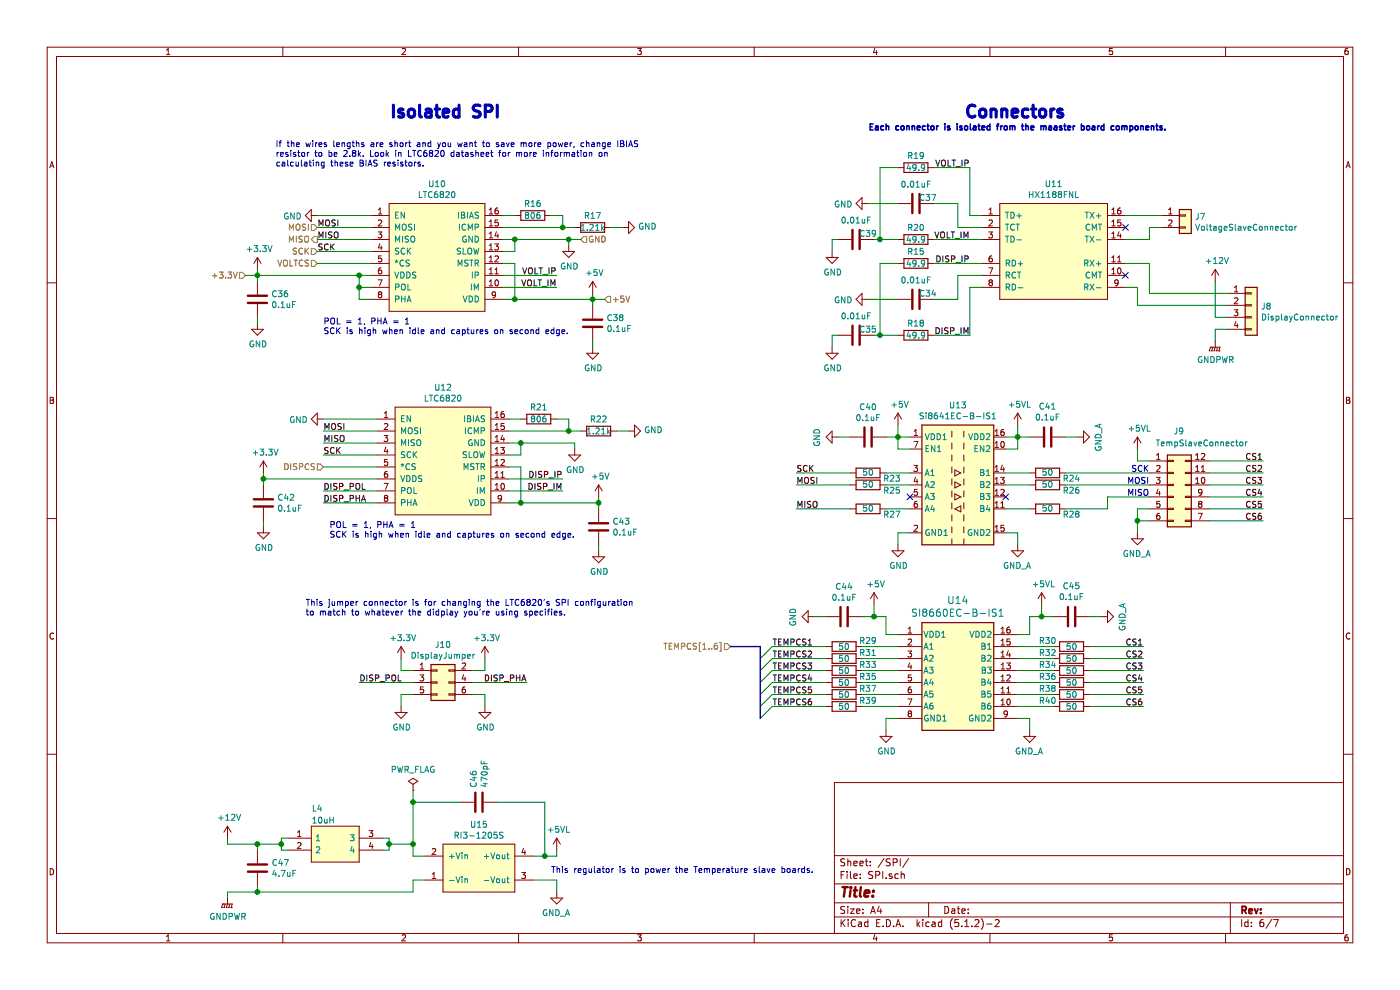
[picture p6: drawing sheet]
EESchema Schematic File Version 4
LIBS:BPSMaster-cache
EELAYER 26 0
EELAYER END
$Descr A4 11693 8268
encoding utf-8
Sheet 6 7
Title ""
Date ""
Rev ""
Comp ""
Comment1 ""
Comment2 ""
Comment3 ""
Comment4 ""
$EndDescr
$Comp
L BPSMaster-rescue:LTC6820-utsvt-bps U10
U 1 1
P 3650 1700
F 0 "U10" H 3650 1865 50  0000 C CNN
F 1 "LTC6820" H 3650 1774 50  0000 C CNN
F 2 "Package_SO:MSOP-16_3x4mm_P0.5mm" H 3650 1700 50  0001 C CNN
F 3 "" H 3650 1700 50  0001 C CNN
	1    3650 1700
	1    0    0    -1  
$EndComp
Text HLabel 2650 1900 0    50   Input ~ 0
MOSI
Text HLabel 2650 2000 0    50   Output ~ 0
MISO
Text HLabel 2650 2100 0    50   Input ~ 0
SCK
Text HLabel 2650 2200 0    50   Input ~ 0
VOLTCS
$Comp
L power:GND #PWR073
U 1 1
P 4750 2050
F 0 "#PWR073" H 4750 1800 50  0001 C CNN
F 1 "GND" H 4755 1877 50  0000 C CNN
F 2 "" H 4750 2050 50  0001 C CNN
F 3 "" H 4750 2050 50  0001 C CNN
	1    4750 2050
	1    0    0    -1  
$EndComp
Wire Wire Line
	4750 2050 4750 2000
Wire Wire Line
	4750 2000 4300 2000
Text HLabel 4850 2000 2    50   Input ~ 0
GND
Wire Wire Line
	4850 2000 4750 2000
Connection ~ 4750 2000
$Comp
L power:GND #PWR071
U 1 1
P 2650 1800
F 0 "#PWR071" H 2650 1550 50  0001 C CNN
F 1 "GND" V 2655 1672 50  0000 R CNN
F 2 "" H 2650 1800 50  0001 C CNN
F 3 "" H 2650 1800 50  0001 C CNN
	1    2650 1800
	0    1    1    0   
$EndComp
Wire Wire Line
	4950 2450 4950 2500
Wire Wire Line
	4950 2500 4300 2500
Text HLabel 2050 2300 0    50   Input ~ 0
+3.3V
Connection ~ 4950 2500
$Comp
L power:+3.3V #PWR075
U 1 1
P 2150 2250
F 0 "#PWR075" H 2150 2100 50  0001 C CNN
F 1 "+3.3V" H 2165 2423 50  0000 C CNN
F 2 "" H 2150 2250 50  0001 C CNN
F 3 "" H 2150 2250 50  0001 C CNN
	1    2150 2250
	1    0    0    -1  
$EndComp
Wire Wire Line
	2150 2300 2150 2250
$Comp
L Device:C C36
U 1 1
P 2150 2500
F 0 "C36" H 2265 2546 50  0000 L CNN
F 1 "0.1uF" H 2265 2455 50  0000 L CNN
F 2 "Capacitor_SMD:C_0805_2012Metric" H 2188 2350 50  0001 C CNN
F 3 "~" H 2150 2500 50  0001 C CNN
	1    2150 2500
	1    0    0    -1  
$EndComp
Wire Wire Line
	2150 2350 2150 2300
Connection ~ 2150 2300
$Comp
L power:GND #PWR079
U 1 1
P 2150 2700
F 0 "#PWR079" H 2150 2450 50  0001 C CNN
F 1 "GND" H 2155 2527 50  0000 C CNN
F 2 "" H 2150 2700 50  0001 C CNN
F 3 "" H 2150 2700 50  0001 C CNN
	1    2150 2700
	1    0    0    -1  
$EndComp
Wire Wire Line
	2150 2700 2150 2650
Wire Wire Line
	2650 1800 3100 1800
Wire Wire Line
	2650 1900 3100 1900
Wire Wire Line
	2650 2000 3100 2000
Wire Wire Line
	2650 2100 3100 2100
Wire Wire Line
	2650 2200 3100 2200
Wire Wire Line
	2150 2300 3000 2300
Wire Wire Line
	3100 2400 3000 2400
Wire Wire Line
	3000 2400 3000 2300
Connection ~ 3000 2300
Wire Wire Line
	3000 2300 3100 2300
Wire Wire Line
	3100 2500 3000 2500
Wire Wire Line
	3000 2500 3000 2400
Connection ~ 3000 2400
Text Notes 2700 2800 0    50   ~ 0
POL = 1, PHA = 1\nSCK is high when idle and captures on second edge.
Wire Wire Line
	4200 2200 4300 2200
Wire Wire Line
	4300 2200 4300 2500
Connection ~ 4300 2500
Wire Wire Line
	4300 2500 4200 2500
Wire Wire Line
	4200 2400 4650 2400
Wire Wire Line
	4200 2300 4650 2300
Wire Wire Line
	4200 2100 4300 2100
Wire Wire Line
	4300 2100 4300 2000
Connection ~ 4300 2000
Wire Wire Line
	4300 2000 4200 2000
Text Label 4650 2300 2    50   ~ 0
VOLT_IP
Text Label 4650 2400 2    50   ~ 0
VOLT_IM
$Comp
L Device:C C38
U 1 1
P 4950 2700
F 0 "C38" H 5065 2746 50  0000 L CNN
F 1 "0.1uF" H 5065 2655 50  0000 L CNN
F 2 "Capacitor_SMD:C_0805_2012Metric" H 4988 2550 50  0001 C CNN
F 3 "~" H 4950 2700 50  0001 C CNN
	1    4950 2700
	1    0    0    -1  
$EndComp
$Comp
L power:GND #PWR081
U 1 1
P 4950 2900
F 0 "#PWR081" H 4950 2650 50  0001 C CNN
F 1 "GND" H 4955 2727 50  0000 C CNN
F 2 "" H 4950 2900 50  0001 C CNN
F 3 "" H 4950 2900 50  0001 C CNN
	1    4950 2900
	1    0    0    -1  
$EndComp
Wire Wire Line
	4950 2900 4950 2850
Wire Wire Line
	4950 2550 4950 2500
$Comp
L Device:R R16
U 1 1
P 4450 1800
F 0 "R16" V 4350 1800 50  0000 C CNN
F 1 "806" V 4450 1800 50  0000 C CNN
F 2 "Resistor_SMD:R_0805_2012Metric" V 4380 1800 50  0001 C CNN
F 3 "~" H 4450 1800 50  0001 C CNN
	1    4450 1800
	0    1    1    0   
$EndComp
Wire Wire Line
	4200 1800 4300 1800
Wire Wire Line
	4600 1800 4700 1800
Wire Wire Line
	4700 1800 4700 1900
Wire Wire Line
	4700 1900 4200 1900
$Comp
L Device:R R17
U 1 1
P 4950 1900
F 0 "R17" V 4850 1900 50  0000 C CNN
F 1 "1.21k" V 4950 1900 50  0000 C CNN
F 2 "Resistor_SMD:R_0805_2012Metric" V 4880 1900 50  0001 C CNN
F 3 "~" H 4950 1900 50  0001 C CNN
	1    4950 1900
	0    1    1    0   
$EndComp
Wire Wire Line
	4800 1900 4700 1900
Connection ~ 4700 1900
$Comp
L power:GND #PWR072
U 1 1
P 5200 1900
F 0 "#PWR072" H 5200 1650 50  0001 C CNN
F 1 "GND" V 5205 1772 50  0000 R CNN
F 2 "" H 5200 1900 50  0001 C CNN
F 3 "" H 5200 1900 50  0001 C CNN
	1    5200 1900
	0    -1   -1   0   
$EndComp
Wire Wire Line
	5200 1900 5100 1900
Text Notes 2300 1400 0    50   ~ 0
If the wires lengths are short and you want to save more power, change IBIAS\nresistor to be 2.8k. Look in LTC6820 datasheet for more information on\ncalculating these BIAS resistors.
$Comp
L BPSMaster-rescue:HX1188FNL-utsvt-bps U11
U 1 1
P 8800 1700
F 0 "U11" H 8800 1865 50  0000 C CNN
F 1 "HX1188FNL" H 8800 1774 50  0000 C CNN
F 2 "UTSVT_BPS:HXXXX" H 8800 1700 50  0001 C CNN
F 3 "" H 8800 1700 50  0001 C CNN
	1    8800 1700
	1    0    0    -1  
$EndComp
$Comp
L Connector_Generic:Conn_01x02 J7
U 1 1
P 9900 1800
F 0 "J7" H 9979 1792 50  0000 L CNN
F 1 "VoltageSlaveConnector" H 9979 1701 50  0000 L CNN
F 2 "UTSVT_Connectors:Molex_MicroFit3.0_1x2xP3.00mm_PolarizingPeg_Vertical" H 9900 1800 50  0001 C CNN
F 3 "~" H 9900 1800 50  0001 C CNN
	1    9900 1800
	1    0    0    -1  
$EndComp
Text Label 8100 1400 2    50   ~ 0
VOLT_IP
Text Label 8100 2000 2    50   ~ 0
VOLT_IM
$Comp
L Device:R R15
U 1 1
P 7650 2200
F 0 "R15" V 7550 2200 50  0000 C CNN
F 1 "49.9" V 7650 2200 50  0000 C CNN
F 2 "Resistor_SMD:R_0805_2012Metric" V 7580 2200 50  0001 C CNN
F 3 "~" H 7650 2200 50  0001 C CNN
	1    7650 2200
	0    1    1    0   
$EndComp
$Comp
L Device:R R18
U 1 1
P 7650 2800
F 0 "R18" V 7550 2800 50  0000 C CNN
F 1 "49.9" V 7650 2800 50  0000 C CNN
F 2 "Resistor_SMD:R_0805_2012Metric" V 7580 2800 50  0001 C CNN
F 3 "~" H 7650 2800 50  0001 C CNN
	1    7650 2800
	0    1    1    0   
$EndComp
$Comp
L Device:C C35
U 1 1
P 7150 2800
F 0 "C35" V 7100 2900 50  0000 C CNN
F 1 "0.01uF" V 6989 2800 50  0000 C CNN
F 2 "Capacitor_SMD:C_0805_2012Metric" H 7188 2650 50  0001 C CNN
F 3 "~" H 7150 2800 50  0001 C CNN
	1    7150 2800
	0    1    1    0   
$EndComp
Wire Wire Line
	7350 2200 7500 2200
Wire Wire Line
	7500 2800 7350 2800
$Comp
L power:GND #PWR074
U 1 1
P 6950 2900
F 0 "#PWR074" H 6950 2650 50  0001 C CNN
F 1 "GND" H 6955 2727 50  0000 C CNN
F 2 "" H 6950 2900 50  0001 C CNN
F 3 "" H 6950 2900 50  0001 C CNN
	1    6950 2900
	1    0    0    -1  
$EndComp
Wire Wire Line
	6950 2800 7000 2800
$Comp
L Device:C C34
U 1 1
P 7650 2500
F 0 "C34" V 7600 2600 50  0000 C CNN
F 1 "0.01uF" V 7489 2500 50  0000 C CNN
F 2 "Capacitor_SMD:C_0805_2012Metric" H 7688 2350 50  0001 C CNN
F 3 "~" H 7650 2500 50  0001 C CNN
	1    7650 2500
	0    1    1    0   
$EndComp
Wire Wire Line
	7300 2800 7350 2800
Connection ~ 7350 2800
Wire Wire Line
	8000 2500 7800 2500
Wire Wire Line
	7350 2200 7350 2800
$Comp
L power:GND #PWR070
U 1 1
P 7250 2500
F 0 "#PWR070" H 7250 2250 50  0001 C CNN
F 1 "GND" V 7255 2372 50  0000 R CNN
F 2 "" H 7250 2500 50  0001 C CNN
F 3 "" H 7250 2500 50  0001 C CNN
	1    7250 2500
	0    1    1    0   
$EndComp
$Comp
L BPSMaster-rescue:LTC6820-utsvt-bps U12
U 1 1
P 3700 3400
F 0 "U12" H 3700 3565 50  0000 C CNN
F 1 "LTC6820" H 3700 3474 50  0000 C CNN
F 2 "Package_SO:MSOP-16_3x4mm_P0.5mm" H 3700 3400 50  0001 C CNN
F 3 "" H 3700 3400 50  0001 C CNN
	1    3700 3400
	1    0    0    -1  
$EndComp
$Comp
L power:GND #PWR089
U 1 1
P 4800 3750
F 0 "#PWR089" H 4800 3500 50  0001 C CNN
F 1 "GND" H 4805 3577 50  0000 C CNN
F 2 "" H 4800 3750 50  0001 C CNN
F 3 "" H 4800 3750 50  0001 C CNN
	1    4800 3750
	1    0    0    -1  
$EndComp
Wire Wire Line
	4800 3750 4800 3700
Wire Wire Line
	4800 3700 4350 3700
$Comp
L power:GND #PWR083
U 1 1
P 2700 3500
F 0 "#PWR083" H 2700 3250 50  0001 C CNN
F 1 "GND" V 2705 3372 50  0000 R CNN
F 2 "" H 2700 3500 50  0001 C CNN
F 3 "" H 2700 3500 50  0001 C CNN
	1    2700 3500
	0    1    1    0   
$EndComp
Wire Wire Line
	5000 4150 5000 4200
Wire Wire Line
	5000 4200 4350 4200
Connection ~ 5000 4200
$Comp
L power:+3.3V #PWR091
U 1 1
P 2200 3950
F 0 "#PWR091" H 2200 3800 50  0001 C CNN
F 1 "+3.3V" H 2215 4123 50  0000 C CNN
F 2 "" H 2200 3950 50  0001 C CNN
F 3 "" H 2200 3950 50  0001 C CNN
	1    2200 3950
	1    0    0    -1  
$EndComp
Wire Wire Line
	2200 4000 2200 3950
$Comp
L Device:C C42
U 1 1
P 2200 4200
F 0 "C42" H 2315 4246 50  0000 L CNN
F 1 "0.1uF" H 2315 4155 50  0000 L CNN
F 2 "Capacitor_SMD:C_0805_2012Metric" H 2238 4050 50  0001 C CNN
F 3 "~" H 2200 4200 50  0001 C CNN
	1    2200 4200
	1    0    0    -1  
$EndComp
Wire Wire Line
	2200 4050 2200 4000
Connection ~ 2200 4000
$Comp
L power:GND #PWR093
U 1 1
P 2200 4400
F 0 "#PWR093" H 2200 4150 50  0001 C CNN
F 1 "GND" H 2205 4227 50  0000 C CNN
F 2 "" H 2200 4400 50  0001 C CNN
F 3 "" H 2200 4400 50  0001 C CNN
	1    2200 4400
	1    0    0    -1  
$EndComp
Wire Wire Line
	2200 4400 2200 4350
Wire Wire Line
	2700 3500 3150 3500
Wire Wire Line
	2700 3600 3150 3600
Wire Wire Line
	2700 3700 3150 3700
Wire Wire Line
	2700 3800 3150 3800
Wire Wire Line
	2700 3900 3150 3900
Text Notes 2750 4500 0    50   ~ 0
POL = 1, PHA = 1\nSCK is high when idle and captures on second edge.
Wire Wire Line
	4250 3900 4350 3900
Wire Wire Line
	4350 3900 4350 4200
Connection ~ 4350 4200
Wire Wire Line
	4350 4200 4250 4200
Wire Wire Line
	4250 4100 4700 4100
Wire Wire Line
	4250 4000 4700 4000
Wire Wire Line
	4250 3800 4350 3800
Wire Wire Line
	4350 3800 4350 3700
Connection ~ 4350 3700
Wire Wire Line
	4350 3700 4250 3700
Text Label 4700 4000 2    50   ~ 0
DISP_IP
Text Label 4700 4100 2    50   ~ 0
DISP_IM
$Comp
L Device:C C43
U 1 1
P 5000 4400
F 0 "C43" H 5115 4446 50  0000 L CNN
F 1 "0.1uF" H 5115 4355 50  0000 L CNN
F 2 "Capacitor_SMD:C_0805_2012Metric" H 5038 4250 50  0001 C CNN
F 3 "~" H 5000 4400 50  0001 C CNN
	1    5000 4400
	1    0    0    -1  
$EndComp
$Comp
L power:GND #PWR097
U 1 1
P 5000 4600
F 0 "#PWR097" H 5000 4350 50  0001 C CNN
F 1 "GND" H 5005 4427 50  0000 C CNN
F 2 "" H 5000 4600 50  0001 C CNN
F 3 "" H 5000 4600 50  0001 C CNN
	1    5000 4600
	1    0    0    -1  
$EndComp
Wire Wire Line
	5000 4600 5000 4550
Wire Wire Line
	5000 4250 5000 4200
$Comp
L Device:R R21
U 1 1
P 4500 3500
F 0 "R21" V 4400 3500 50  0000 C CNN
F 1 "806" V 4500 3500 50  0000 C CNN
F 2 "Resistor_SMD:R_0805_2012Metric" V 4430 3500 50  0001 C CNN
F 3 "~" H 4500 3500 50  0001 C CNN
	1    4500 3500
	0    1    1    0   
$EndComp
Wire Wire Line
	4250 3500 4350 3500
Wire Wire Line
	4650 3500 4750 3500
Wire Wire Line
	4750 3500 4750 3600
Wire Wire Line
	4750 3600 4250 3600
$Comp
L Device:R R22
U 1 1
P 5000 3600
F 0 "R22" V 4900 3600 50  0000 C CNN
F 1 "1.21k" V 5000 3600 50  0000 C CNN
F 2 "Resistor_SMD:R_0805_2012Metric" V 4930 3600 50  0001 C CNN
F 3 "~" H 5000 3600 50  0001 C CNN
	1    5000 3600
	0    1    1    0   
$EndComp
Wire Wire Line
	4850 3600 4750 3600
Connection ~ 4750 3600
$Comp
L power:GND #PWR086
U 1 1
P 5250 3600
F 0 "#PWR086" H 5250 3350 50  0001 C CNN
F 1 "GND" V 5255 3472 50  0000 R CNN
F 2 "" H 5250 3600 50  0001 C CNN
F 3 "" H 5250 3600 50  0001 C CNN
	1    5250 3600
	0    -1   -1   0   
$EndComp
Wire Wire Line
	5250 3600 5150 3600
Text Label 2650 1900 0    50   ~ 0
MOSI
Text Label 2650 2000 0    50   ~ 0
MISO
Text Label 2650 2100 0    50   ~ 0
SCK
Text Label 2700 3600 0    50   ~ 0
MOSI
Text Label 2700 3700 0    50   ~ 0
MISO
Text Label 2700 3800 0    50   ~ 0
SCK
Text HLabel 2700 3900 0    50   Input ~ 0
DISPCS
Wire Wire Line
	6950 2900 6950 2800
Wire Wire Line
	7250 2500 7500 2500
$Comp
L Device:R R19
U 1 1
P 7650 1400
F 0 "R19" V 7550 1400 50  0000 C CNN
F 1 "49.9" V 7650 1400 50  0000 C CNN
F 2 "Resistor_SMD:R_0805_2012Metric" V 7580 1400 50  0001 C CNN
F 3 "~" H 7650 1400 50  0001 C CNN
	1    7650 1400
	0    1    1    0   
$EndComp
$Comp
L Device:R R20
U 1 1
P 7650 2000
F 0 "R20" V 7550 2000 50  0000 C CNN
F 1 "49.9" V 7650 2000 50  0000 C CNN
F 2 "Resistor_SMD:R_0805_2012Metric" V 7580 2000 50  0001 C CNN
F 3 "~" H 7650 2000 50  0001 C CNN
	1    7650 2000
	0    1    1    0   
$EndComp
$Comp
L Device:C C39
U 1 1
P 7150 2000
F 0 "C39" V 7100 2100 50  0000 C CNN
F 1 "0.01uF" V 6989 2000 50  0000 C CNN
F 2 "Capacitor_SMD:C_0805_2012Metric" H 7188 1850 50  0001 C CNN
F 3 "~" H 7150 2000 50  0001 C CNN
	1    7150 2000
	0    1    1    0   
$EndComp
Wire Wire Line
	7350 1400 7500 1400
Wire Wire Line
	7500 2000 7350 2000
$Comp
L Device:C C37
U 1 1
P 7650 1700
F 0 "C37" V 7600 1800 50  0000 C CNN
F 1 "0.01uF" V 7489 1700 50  0000 C CNN
F 2 "Capacitor_SMD:C_0805_2012Metric" H 7688 1550 50  0001 C CNN
F 3 "~" H 7650 1700 50  0001 C CNN
	1    7650 1700
	0    1    1    0   
$EndComp
Wire Wire Line
	7300 2000 7350 2000
Wire Wire Line
	8000 1700 7800 1700
Wire Wire Line
	7350 1400 7350 2000
$Comp
L power:GND #PWR078
U 1 1
P 7250 1700
F 0 "#PWR078" H 7250 1450 50  0001 C CNN
F 1 "GND" V 7255 1572 50  0000 R CNN
F 2 "" H 7250 1700 50  0001 C CNN
F 3 "" H 7250 1700 50  0001 C CNN
	1    7250 1700
	0    1    1    0   
$EndComp
Wire Wire Line
	7250 1700 7500 1700
$Comp
L power:GND #PWR082
U 1 1
P 6950 2100
F 0 "#PWR082" H 6950 1850 50  0001 C CNN
F 1 "GND" H 6955 1927 50  0000 C CNN
F 2 "" H 6950 2100 50  0001 C CNN
F 3 "" H 6950 2100 50  0001 C CNN
	1    6950 2100
	1    0    0    -1  
$EndComp
Wire Wire Line
	6950 2100 6950 2000
Wire Wire Line
	6950 2000 7000 2000
Text Label 8100 2200 2    50   ~ 0
DISP_IP
Text Label 8100 2800 2    50   ~ 0
DISP_IM
Connection ~ 7350 2000
$Comp
L Connector_Generic:Conn_01x04 J8
U 1 1
P 10450 2550
F 0 "J8" H 10530 2542 50  0000 L CNN
F 1 "DisplayConnector" H 10530 2451 50  0000 L CNN
F 2 "UTSVT_Connectors:Molex_MicroFit3.0_1x4xP3.00mm_PolarizingPeg_Vertical" H 10450 2550 50  0001 C CNN
F 3 "~" H 10450 2550 50  0001 C CNN
	1    10450 2550
	1    0    0    -1  
$EndComp
$Comp
L power:+12V #PWR076
U 1 1
P 10150 2350
F 0 "#PWR076" H 10150 2200 50  0001 C CNN
F 1 "+12V" H 10165 2523 50  0000 C CNN
F 2 "" H 10150 2350 50  0001 C CNN
F 3 "" H 10150 2350 50  0001 C CNN
	1    10150 2350
	1    0    0    -1  
$EndComp
Wire Wire Line
	10250 2750 10150 2750
Wire Wire Line
	10150 2750 10150 2850
$Comp
L Connector_Generic:Conn_02x03_Odd_Even J10
U 1 1
P 3650 5700
F 0 "J10" H 3700 6017 50  0000 C CNN
F 1 "DisplayJumper" H 3700 5926 50  0000 C CNN
F 2 "Connector_PinHeader_2.54mm:PinHeader_2x03_P2.54mm_Vertical" H 3650 5700 50  0001 C CNN
F 3 "~" H 3650 5700 50  0001 C CNN
	1    3650 5700
	1    0    0    -1  
$EndComp
$Comp
L power:+3.3V #PWR0102
U 1 1
P 3350 5500
F 0 "#PWR0102" H 3350 5350 50  0001 C CNN
F 1 "+3.3V" H 3365 5673 50  0000 C CNN
F 2 "" H 3350 5500 50  0001 C CNN
F 3 "" H 3350 5500 50  0001 C CNN
	1    3350 5500
	1    0    0    -1  
$EndComp
Wire Wire Line
	3350 5500 3350 5600
Wire Wire Line
	3350 5600 3450 5600
$Comp
L power:+3.3V #PWR0103
U 1 1
P 4050 5500
F 0 "#PWR0103" H 4050 5350 50  0001 C CNN
F 1 "+3.3V" H 4065 5673 50  0000 C CNN
F 2 "" H 4050 5500 50  0001 C CNN
F 3 "" H 4050 5500 50  0001 C CNN
	1    4050 5500
	1    0    0    -1  
$EndComp
Wire Wire Line
	4050 5500 4050 5600
Wire Wire Line
	4050 5600 3950 5600
$Comp
L power:GND #PWR0104
U 1 1
P 3350 5900
F 0 "#PWR0104" H 3350 5650 50  0001 C CNN
F 1 "GND" H 3355 5727 50  0000 C CNN
F 2 "" H 3350 5900 50  0001 C CNN
F 3 "" H 3350 5900 50  0001 C CNN
	1    3350 5900
	1    0    0    -1  
$EndComp
Wire Wire Line
	3350 5900 3350 5800
Wire Wire Line
	3350 5800 3450 5800
$Comp
L power:GND #PWR0105
U 1 1
P 4050 5900
F 0 "#PWR0105" H 4050 5650 50  0001 C CNN
F 1 "GND" H 4055 5727 50  0000 C CNN
F 2 "" H 4050 5900 50  0001 C CNN
F 3 "" H 4050 5900 50  0001 C CNN
	1    4050 5900
	1    0    0    -1  
$EndComp
Wire Wire Line
	4050 5900 4050 5800
Wire Wire Line
	4050 5800 3950 5800
Wire Wire Line
	2200 4000 3150 4000
Wire Wire Line
	2700 4200 3150 4200
Wire Wire Line
	2700 4100 3150 4100
Text Label 2700 4100 0    50   ~ 0
DISP_POL
Text Label 2700 4200 0    50   ~ 0
DISP_PHA
Wire Wire Line
	4400 5700 3950 5700
Wire Wire Line
	3000 5700 3450 5700
Text Label 3000 5700 0    50   ~ 0
DISP_POL
Text Label 4400 5700 2    50   ~ 0
DISP_PHA
Text Notes 2550 5150 0    50   ~ 0
This jumper connector is for changing the LTC6820's SPI configuration\nto match to whatever the didplay you're using specifies.
$Comp
L Connector_Generic:Conn_02x06_Counter_Clockwise J9
U 1 1
P 9800 4050
F 0 "J9" H 9800 4500 50  0000 L CNN
F 1 "TempSlaveConnector" H 9650 4400 50  0000 L CNN
F 2 "UTSVT_Connectors:Molex_MicroFit3.0_2x6xP3.00mm_PolarizingPeg_Vertical" H 9800 4050 50  0001 C CNN
F 3 "~" H 9800 4050 50  0001 C CNN
	1    9800 4050
	1    0    0    -1  
$EndComp
Wire Wire Line
	9500 3750 9500 3850
Wire Wire Line
	9500 3850 9600 3850
Wire Wire Line
	9500 4450 9500 4350
Wire Wire Line
	9500 4350 9600 4350
Wire Wire Line
	6650 4050 7100 4050
Wire Wire Line
	6650 4250 7100 4250
Wire Wire Line
	6650 3950 7100 3950
Text Label 6650 4050 0    50   ~ 0
MOSI
Text Label 6650 4250 0    50   ~ 0
MISO
Text Label 6650 3950 0    50   ~ 0
SCK
Text HLabel 6100 5400 0    50   Input ~ 0
TEMPCS[1..6]
Text Notes 8050 1000 0    100  ~ 20
Connectors
$Comp
L Isolator:Si8641EC-B-IS1 U13
U 1 1
P 8000 4050
F 0 "U13" H 8000 4717 50  0000 C CNN
F 1 "Si8641EC-B-IS1" H 8000 4626 50  0000 C CNN
F 2 "Package_SO:SOIC-16_3.9x9.9mm_P1.27mm" H 8000 3500 50  0001 C CIN
F 3 "https://www.silabs.com/documents/public/data-sheets/si864x-datasheet.pdf" H 8000 4450 50  0001 C CNN
	1    8000 4050
	1    0    0    -1  
$EndComp
Text Notes 7250 1100 0    50   ~ 10
Each connector is isolated from the maaster board components.
Text Notes 3250 1000 0    100  ~ 20
Isolated SPI
$Comp
L power:GND #PWR095
U 1 1
P 7500 4550
F 0 "#PWR095" H 7500 4300 50  0001 C CNN
F 1 "GND" H 7505 4377 50  0000 C CNN
F 2 "" H 7500 4550 50  0001 C CNN
F 3 "" H 7500 4550 50  0001 C CNN
	1    7500 4550
	1    0    0    -1  
$EndComp
Wire Wire Line
	7500 4550 7500 4450
Wire Wire Line
	7500 4450 7600 4450
Wire Wire Line
	7500 3550 7500 3650
Wire Wire Line
	7500 3650 7600 3650
Wire Wire Line
	2050 2300 2150 2300
$Comp
L power:GNDPWR #PWR080
U 1 1
P 10150 2850
F 0 "#PWR080" H 10150 2650 50  0001 C CNN
F 1 "GNDPWR" H 10154 2696 50  0000 C CNN
F 2 "" H 10150 2800 50  0001 C CNN
F 3 "" H 10150 2800 50  0001 C CNN
	1    10150 2850
	1    0    0    -1  
$EndComp
$Comp
L BPSMaster-rescue:GND_A-utsvt-bps #PWR096
U 1 1
P 8500 4550
F 0 "#PWR096" H 8500 4600 50  0001 C CNN
F 1 "GND_A" H 8495 4377 50  0000 C CNN
F 2 "" H 8500 4550 50  0001 C CNN
F 3 "" H 8500 4550 50  0001 C CNN
	1    8500 4550
	1    0    0    -1  
$EndComp
Wire Wire Line
	8400 4450 8500 4450
Wire Wire Line
	8500 4450 8500 4550
$Comp
L BPSMaster-rescue:GND_A-utsvt-bps #PWR094
U 1 1
P 9500 4450
F 0 "#PWR094" H 9500 4500 50  0001 C CNN
F 1 "GND_A" H 9495 4277 50  0000 C CNN
F 2 "" H 9500 4450 50  0001 C CNN
F 3 "" H 9500 4450 50  0001 C CNN
	1    9500 4450
	1    0    0    -1  
$EndComp
Text HLabel 5050 2500 2    50   Input ~ 0
+5V
Wire Wire Line
	8400 3650 8500 3650
Wire Wire Line
	8500 3650 8500 3550
Wire Wire Line
	8400 3750 8500 3750
Wire Wire Line
	8500 3750 8500 3650
Connection ~ 8500 3650
$Comp
L Device:C C40
U 1 1
P 7250 3650
F 0 "C40" V 6998 3650 50  0000 C CNN
F 1 "0.1uF" V 7089 3650 50  0000 C CNN
F 2 "Capacitor_SMD:C_0805_2012Metric" H 7288 3500 50  0001 C CNN
F 3 "~" H 7250 3650 50  0001 C CNN
	1    7250 3650
	0    1    1    0   
$EndComp
$Comp
L power:GND #PWR087
U 1 1
P 7000 3650
F 0 "#PWR087" H 7000 3400 50  0001 C CNN
F 1 "GND" H 7005 3477 50  0000 C CNN
F 2 "" H 7000 3650 50  0001 C CNN
F 3 "" H 7000 3650 50  0001 C CNN
	1    7000 3650
	0    1    1    0   
$EndComp
Wire Wire Line
	7000 3650 7100 3650
Wire Wire Line
	7400 3650 7500 3650
Connection ~ 7500 3650
$Comp
L Device:C C41
U 1 1
P 8750 3650
F 0 "C41" V 9002 3650 50  0000 C CNN
F 1 "0.1uF" V 8911 3650 50  0000 C CNN
F 2 "Capacitor_SMD:C_0805_2012Metric" H 8788 3500 50  0001 C CNN
F 3 "~" H 8750 3650 50  0001 C CNN
	1    8750 3650
	0    -1   -1   0   
$EndComp
Wire Wire Line
	8500 3650 8600 3650
Wire Wire Line
	9000 3650 8900 3650
Text Notes 9600 3950 2    50   ~ 0
SCK
Text Notes 9600 4050 2    50   ~ 0
MOSI
$Comp
L power:+5V #PWR084
U 1 1
P 7500 3550
F 0 "#PWR084" H 7500 3400 50  0001 C CNN
F 1 "+5V" H 7515 3723 50  0000 C CNN
F 2 "" H 7500 3550 50  0001 C CNN
F 3 "" H 7500 3550 50  0001 C CNN
	1    7500 3550
	1    0    0    -1  
$EndComp
$Comp
L power:+5V #PWR077
U 1 1
P 4950 2450
F 0 "#PWR077" H 4950 2300 50  0001 C CNN
F 1 "+5V" H 4965 2623 50  0000 C CNN
F 2 "" H 4950 2450 50  0001 C CNN
F 3 "" H 4950 2450 50  0001 C CNN
	1    4950 2450
	1    0    0    -1  
$EndComp
Wire Wire Line
	5050 2500 4950 2500
$Comp
L power:+5V #PWR092
U 1 1
P 5000 4150
F 0 "#PWR092" H 5000 4000 50  0001 C CNN
F 1 "+5V" H 5015 4323 50  0000 C CNN
F 2 "" H 5000 4150 50  0001 C CNN
F 3 "" H 5000 4150 50  0001 C CNN
	1    5000 4150
	1    0    0    -1  
$EndComp
Wire Wire Line
	7600 3750 7500 3750
Wire Wire Line
	7500 3750 7500 3650
$Comp
L BPSMaster-rescue:SI8660EC-B-IS1-utsvt-bps U14
U 1 1
P 8000 5200
F 0 "U14" H 8000 5389 60  0000 C CNN
F 1 "SI8660EC-B-IS1" H 8000 5283 60  0000 C CNN
F 2 "Package_SO:SOIC-16_3.9x9.9mm_P1.27mm" H 8000 5190 60  0001 C CNN
F 3 "" H 7450 5100 60  0000 C CNN
	1    8000 5200
	1    0    0    -1  
$EndComp
Wire Bus Line
	6100 5400 6350 5400
Wire Wire Line
	6900 5400 6450 5400
Wire Wire Line
	6900 5500 6450 5500
Wire Wire Line
	6900 5600 6450 5600
Wire Wire Line
	6900 5700 6450 5700
Wire Wire Line
	6900 5800 6450 5800
Wire Wire Line
	6900 5900 6450 5900
Entry Wire Line
	6350 6000 6450 5900
Entry Wire Line
	6350 5900 6450 5800
Entry Wire Line
	6350 5800 6450 5700
Entry Wire Line
	6350 5700 6450 5600
Entry Wire Line
	6350 5600 6450 5500
Entry Wire Line
	6350 5500 6450 5400
Text Label 6450 5500 0    50   ~ 0
TEMPCS2
Text Label 6450 5600 0    50   ~ 0
TEMPCS3
Text Label 6450 5700 0    50   ~ 0
TEMPCS4
Text Label 6450 5800 0    50   ~ 0
TEMPCS5
Text Label 6450 5900 0    50   ~ 0
TEMPCS6
$Comp
L power:GND #PWR0106
U 1 1
P 7400 6100
F 0 "#PWR0106" H 7400 5850 50  0001 C CNN
F 1 "GND" H 7405 5927 50  0000 C CNN
F 2 "" H 7400 6100 50  0001 C CNN
F 3 "" H 7400 6100 50  0001 C CNN
	1    7400 6100
	1    0    0    -1  
$EndComp
Wire Wire Line
	7400 6100 7400 6000
Wire Wire Line
	7400 6000 7500 6000
$Comp
L BPSMaster-rescue:GND_A-utsvt-bps #PWR0107
U 1 1
P 8600 6100
F 0 "#PWR0107" H 8600 6150 50  0001 C CNN
F 1 "GND_A" H 8595 5927 50  0000 C CNN
F 2 "" H 8600 6100 50  0001 C CNN
F 3 "" H 8600 6100 50  0001 C CNN
	1    8600 6100
	1    0    0    -1  
$EndComp
Wire Wire Line
	8500 6000 8600 6000
Wire Wire Line
	8600 6000 8600 6100
Wire Wire Line
	7300 5050 7300 5150
Wire Wire Line
	7300 5150 7400 5150
$Comp
L Device:C C44
U 1 1
P 7050 5150
F 0 "C44" V 6798 5150 50  0000 C CNN
F 1 "0.1uF" V 6889 5150 50  0000 C CNN
F 2 "Capacitor_SMD:C_0805_2012Metric" H 7088 5000 50  0001 C CNN
F 3 "~" H 7050 5150 50  0001 C CNN
	1    7050 5150
	0    1    1    0   
$EndComp
$Comp
L power:GND #PWR0100
U 1 1
P 6800 5150
F 0 "#PWR0100" H 6800 4900 50  0001 C CNN
F 1 "GND" H 6805 4977 50  0000 C CNN
F 2 "" H 6800 5150 50  0001 C CNN
F 3 "" H 6800 5150 50  0001 C CNN
	1    6800 5150
	0    1    1    0   
$EndComp
Wire Wire Line
	6800 5150 6900 5150
Wire Wire Line
	7200 5150 7300 5150
Connection ~ 7300 5150
$Comp
L power:+5V #PWR098
U 1 1
P 7300 5050
F 0 "#PWR098" H 7300 4900 50  0001 C CNN
F 1 "+5V" H 7315 5223 50  0000 C CNN
F 2 "" H 7300 5050 50  0001 C CNN
F 3 "" H 7300 5050 50  0001 C CNN
	1    7300 5050
	1    0    0    -1  
$EndComp
Wire Wire Line
	7400 5150 7400 5300
Wire Wire Line
	7400 5300 7500 5300
Wire Wire Line
	8600 5150 8700 5150
Wire Wire Line
	8700 5150 8700 5050
Connection ~ 8700 5150
$Comp
L Device:C C45
U 1 1
P 8950 5150
F 0 "C45" V 9202 5150 50  0000 C CNN
F 1 "0.1uF" V 9111 5150 50  0000 C CNN
F 2 "Capacitor_SMD:C_0805_2012Metric" H 8988 5000 50  0001 C CNN
F 3 "~" H 8950 5150 50  0001 C CNN
	1    8950 5150
	0    -1   -1   0   
$EndComp
Wire Wire Line
	8700 5150 8800 5150
Wire Wire Line
	9200 5150 9100 5150
Wire Wire Line
	8600 5150 8600 5300
Wire Wire Line
	8600 5300 8500 5300
Wire Wire Line
	9550 5900 9100 5900
$Comp
L BPSMaster-rescue:GND_A-utsvt-bps #PWR088
U 1 1
P 9000 3650
F 0 "#PWR088" H 9000 3700 50  0001 C CNN
F 1 "GND_A" H 8995 3477 50  0000 C CNN
F 2 "" H 9000 3650 50  0001 C CNN
F 3 "" H 9000 3650 50  0001 C CNN
	1    9000 3650
	0    -1   -1   0   
$EndComp
Wire Wire Line
	9550 5600 9100 5600
Wire Wire Line
	9550 5500 9100 5500
Wire Wire Line
	9550 5400 9100 5400
Text Label 9550 5900 2    50   ~ 0
CS6
Text Label 9550 5800 2    50   ~ 0
CS5
Text Label 9550 5700 2    50   ~ 0
CS4
Text Label 9550 5600 2    50   ~ 0
CS3
Text Label 9550 5500 2    50   ~ 0
CS2
Text Label 9550 5400 2    50   ~ 0
CS1
Text Notes 9600 4150 2    50   ~ 0
MISO
$Comp
L Device:R R30
U 1 1
P 8950 5400
F 0 "R30" V 8900 5200 50  0000 C CNN
F 1 "50" V 8950 5400 50  0000 C CNN
F 2 "Resistor_SMD:R_0805_2012Metric" V 8880 5400 50  0001 C CNN
F 3 "~" H 8950 5400 50  0001 C CNN
	1    8950 5400
	0    1    1    0   
$EndComp
Wire Wire Line
	9550 5700 9100 5700
Wire Wire Line
	9550 5800 9100 5800
Wire Wire Line
	8500 5400 8800 5400
$Comp
L Device:R R32
U 1 1
P 8950 5500
F 0 "R32" V 8900 5300 50  0000 C CNN
F 1 "50" V 8950 5500 50  0000 C CNN
F 2 "Resistor_SMD:R_0805_2012Metric" V 8880 5500 50  0001 C CNN
F 3 "~" H 8950 5500 50  0001 C CNN
	1    8950 5500
	0    1    1    0   
$EndComp
$Comp
L Device:R R34
U 1 1
P 8950 5600
F 0 "R34" V 8900 5400 50  0000 C CNN
F 1 "50" V 8950 5600 50  0000 C CNN
F 2 "Resistor_SMD:R_0805_2012Metric" V 8880 5600 50  0001 C CNN
F 3 "~" H 8950 5600 50  0001 C CNN
	1    8950 5600
	0    1    1    0   
$EndComp
$Comp
L Device:R R36
U 1 1
P 8950 5700
F 0 "R36" V 8900 5500 50  0000 C CNN
F 1 "50" V 8950 5700 50  0000 C CNN
F 2 "Resistor_SMD:R_0805_2012Metric" V 8880 5700 50  0001 C CNN
F 3 "~" H 8950 5700 50  0001 C CNN
	1    8950 5700
	0    1    1    0   
$EndComp
$Comp
L Device:R R38
U 1 1
P 8950 5800
F 0 "R38" V 8900 5600 50  0000 C CNN
F 1 "50" V 8950 5800 50  0000 C CNN
F 2 "Resistor_SMD:R_0805_2012Metric" V 8880 5800 50  0001 C CNN
F 3 "~" H 8950 5800 50  0001 C CNN
	1    8950 5800
	0    1    1    0   
$EndComp
$Comp
L Device:R R40
U 1 1
P 8950 5900
F 0 "R40" V 8900 5700 50  0000 C CNN
F 1 "50" V 8950 5900 50  0000 C CNN
F 2 "Resistor_SMD:R_0805_2012Metric" V 8880 5900 50  0001 C CNN
F 3 "~" H 8950 5900 50  0001 C CNN
	1    8950 5900
	0    1    1    0   
$EndComp
Wire Wire Line
	8800 5900 8500 5900
Wire Wire Line
	8500 5800 8800 5800
Wire Wire Line
	8500 5700 8800 5700
Wire Wire Line
	8500 5600 8800 5600
Wire Wire Line
	8800 5500 8500 5500
$Comp
L Device:R R29
U 1 1
P 7050 5400
F 0 "R29" V 7000 5200 50  0000 C CNN
F 1 "50" V 7050 5400 50  0000 C CNN
F 2 "Resistor_SMD:R_0805_2012Metric" V 6980 5400 50  0001 C CNN
F 3 "~" H 7050 5400 50  0001 C CNN
	1    7050 5400
	0    -1   1    0   
$EndComp
Wire Wire Line
	7500 5400 7200 5400
$Comp
L Device:R R31
U 1 1
P 7050 5500
F 0 "R31" V 7000 5300 50  0000 C CNN
F 1 "50" V 7050 5500 50  0000 C CNN
F 2 "Resistor_SMD:R_0805_2012Metric" V 6980 5500 50  0001 C CNN
F 3 "~" H 7050 5500 50  0001 C CNN
	1    7050 5500
	0    -1   1    0   
$EndComp
$Comp
L Device:R R33
U 1 1
P 7050 5600
F 0 "R33" V 7000 5400 50  0000 C CNN
F 1 "50" V 7050 5600 50  0000 C CNN
F 2 "Resistor_SMD:R_0805_2012Metric" V 6980 5600 50  0001 C CNN
F 3 "~" H 7050 5600 50  0001 C CNN
	1    7050 5600
	0    -1   1    0   
$EndComp
$Comp
L Device:R R35
U 1 1
P 7050 5700
F 0 "R35" V 7000 5500 50  0000 C CNN
F 1 "50" V 7050 5700 50  0000 C CNN
F 2 "Resistor_SMD:R_0805_2012Metric" V 6980 5700 50  0001 C CNN
F 3 "~" H 7050 5700 50  0001 C CNN
	1    7050 5700
	0    -1   1    0   
$EndComp
$Comp
L Device:R R37
U 1 1
P 7050 5800
F 0 "R37" V 7000 5600 50  0000 C CNN
F 1 "50" V 7050 5800 50  0000 C CNN
F 2 "Resistor_SMD:R_0805_2012Metric" V 6980 5800 50  0001 C CNN
F 3 "~" H 7050 5800 50  0001 C CNN
	1    7050 5800
	0    -1   1    0   
$EndComp
$Comp
L Device:R R39
U 1 1
P 7050 5900
F 0 "R39" V 7000 5700 50  0000 C CNN
F 1 "50" V 7050 5900 50  0000 C CNN
F 2 "Resistor_SMD:R_0805_2012Metric" V 6980 5900 50  0001 C CNN
F 3 "~" H 7050 5900 50  0001 C CNN
	1    7050 5900
	0    -1   1    0   
$EndComp
Wire Wire Line
	7200 5900 7500 5900
Wire Wire Line
	7500 5800 7200 5800
Wire Wire Line
	7500 5700 7200 5700
Wire Wire Line
	7500 5600 7200 5600
Wire Wire Line
	7200 5500 7500 5500
$Comp
L Device:R R23
U 1 1
P 7250 3950
F 0 "R23" V 7200 4150 50  0000 C CNN
F 1 "50" V 7250 3950 50  0000 C CNN
F 2 "Resistor_SMD:R_0805_2012Metric" V 7180 3950 50  0001 C CNN
F 3 "~" H 7250 3950 50  0001 C CNN
	1    7250 3950
	0    1    -1   0   
$EndComp
$Comp
L Device:R R25
U 1 1
P 7250 4050
F 0 "R25" V 7200 4250 50  0000 C CNN
F 1 "50" V 7250 4050 50  0000 C CNN
F 2 "Resistor_SMD:R_0805_2012Metric" V 7180 4050 50  0001 C CNN
F 3 "~" H 7250 4050 50  0001 C CNN
	1    7250 4050
	0    1    -1   0   
$EndComp
$Comp
L Device:R R27
U 1 1
P 7250 4250
F 0 "R27" V 7200 4450 50  0000 C CNN
F 1 "50" V 7250 4250 50  0000 C CNN
F 2 "Resistor_SMD:R_0805_2012Metric" V 7180 4250 50  0001 C CNN
F 3 "~" H 7250 4250 50  0001 C CNN
	1    7250 4250
	0    1    -1   0   
$EndComp
Wire Wire Line
	7400 3950 7600 3950
Wire Wire Line
	7400 4050 7600 4050
Wire Wire Line
	7400 4250 7600 4250
$Comp
L Device:R R24
U 1 1
P 8750 3950
F 0 "R24" V 8700 3750 50  0000 C CNN
F 1 "50" V 8750 3950 50  0000 C CNN
F 2 "Resistor_SMD:R_0805_2012Metric" V 8680 3950 50  0001 C CNN
F 3 "~" H 8750 3950 50  0001 C CNN
	1    8750 3950
	0    -1   -1   0   
$EndComp
$Comp
L Device:R R26
U 1 1
P 8750 4050
F 0 "R26" V 8700 3850 50  0000 C CNN
F 1 "50" V 8750 4050 50  0000 C CNN
F 2 "Resistor_SMD:R_0805_2012Metric" V 8680 4050 50  0001 C CNN
F 3 "~" H 8750 4050 50  0001 C CNN
	1    8750 4050
	0    -1   -1   0   
$EndComp
$Comp
L Device:R R28
U 1 1
P 8750 4250
F 0 "R28" V 8700 4050 50  0000 C CNN
F 1 "50" V 8750 4250 50  0000 C CNN
F 2 "Resistor_SMD:R_0805_2012Metric" V 8680 4250 50  0001 C CNN
F 3 "~" H 8750 4250 50  0001 C CNN
	1    8750 4250
	0    -1   -1   0   
$EndComp
Wire Wire Line
	8600 3950 8400 3950
Wire Wire Line
	8400 4050 8600 4050
Wire Wire Line
	8600 4250 8400 4250
Wire Wire Line
	8900 3950 9600 3950
Wire Wire Line
	8900 4050 9600 4050
Wire Wire Line
	9600 4150 9250 4150
Wire Wire Line
	9250 4150 9250 4250
Wire Wire Line
	9250 4250 8900 4250
NoConn ~ 9400 1900
NoConn ~ 9400 2300
NoConn ~ 8400 4150
NoConn ~ 7600 4150
$Comp
L BPSMaster-rescue:GND_A-utsvt-bps #PWR0101
U 1 1
P 9200 5150
F 0 "#PWR0101" H 9200 5200 50  0001 C CNN
F 1 "GND_A" H 9195 4977 50  0000 C CNN
F 2 "" H 9200 5150 50  0001 C CNN
F 3 "" H 9200 5150 50  0001 C CNN
	1    9200 5150
	0    -1   -1   0   
$EndComp
$Comp
L power:+12V #PWR?
U 1 1
P 1900 7000
AR Path="/5C29E573/5C3DD0E6" Ref="#PWR?"  Part="1" 
AR Path="/5C4C7509/5C3DD0E6" Ref="#PWR0108"  Part="1" 
F 0 "#PWR0108" H 1900 6850 50  0001 C CNN
F 1 "+12V" H 1915 7173 50  0000 C CNN
F 2 "" H 1900 7000 50  0001 C CNN
F 3 "" H 1900 7000 50  0001 C CNN
	1    1900 7000
	1    0    0    -1  
$EndComp
Wire Wire Line
	1900 7450 1900 7500
$Comp
L Device:C C?
U 1 1
P 2150 7250
AR Path="/5C29E573/5C3DD0EE" Ref="C?"  Part="1" 
AR Path="/5C4C7509/5C3DD0EE" Ref="C47"  Part="1" 
F 0 "C47" H 2268 7296 50  0000 L CNN
F 1 "4.7uF" H 2268 7205 50  0000 L CNN
F 2 "Capacitor_SMD:C_0805_2012Metric" H 2188 7100 50  0001 C CNN
F 3 "~" H 2150 7250 50  0001 C CNN
	1    2150 7250
	1    0    0    -1  
$EndComp
Wire Wire Line
	1900 7450 2150 7450
$Comp
L BPSMaster-rescue:SRF0905-100Y-utsvt-bps L?
U 1 1
P 2400 7000
AR Path="/5C29E573/5C3DD0F6" Ref="L?"  Part="1" 
AR Path="/5C4C7509/5C3DD0F6" Ref="L4"  Part="1" 
F 0 "L4" H 2650 7250 50  0000 C CNN
F 1 "10uH" H 2700 7150 50  0000 C CNN
F 2 "UTSVT_BPS:SRF0905A" H 2400 7000 50  0001 C CNN
F 3 "~" H 2400 7000 50  0001 C CNN
	1    2400 7000
	1    0    0    -1  
$EndComp
Wire Wire Line
	1900 7000 1900 7050
Wire Wire Line
	1900 7050 2150 7050
Wire Wire Line
	2150 7100 2150 7050
Connection ~ 2150 7050
Wire Wire Line
	2150 7400 2150 7450
Connection ~ 2150 7450
Wire Wire Line
	4650 7450 4650 7350
$Comp
L Device:C C?
U 1 1
P 4000 6700
AR Path="/5C29E573/5C3DD10B" Ref="C?"  Part="1" 
AR Path="/5C4C7509/5C3DD10B" Ref="C46"  Part="1" 
F 0 "C46" H 4118 6746 50  0000 L CNN
F 1 "470pF" H 4118 6655 50  0000 L CNN
F 2 "Capacitor_SMD:C_2220_5650Metric" H 4038 6550 50  0001 C CNN
F 3 "~" H 4000 6700 50  0001 C CNN
F 4 "4kV" H 4000 6700 50  0001 C CNN "Rating"
	1    4000 6700
	0    -1   -1   0   
$EndComp
Wire Wire Line
	4650 7100 4650 7150
$Comp
L power:GNDPWR #PWR?
U 1 1
P 1900 7500
AR Path="/5C29E573/5C3DD13C" Ref="#PWR?"  Part="1" 
AR Path="/5C4C7509/5C3DD13C" Ref="#PWR0111"  Part="1" 
F 0 "#PWR0111" H 1900 7300 50  0001 C CNN
F 1 "GNDPWR" H 1904 7346 50  0000 C CNN
F 2 "" H 1900 7450 50  0001 C CNN
F 3 "" H 1900 7450 50  0001 C CNN
	1    1900 7500
	1    0    0    -1  
$EndComp
$Comp
L power:PWR_FLAG #FLG?
U 1 1
P 3450 6600
AR Path="/5C29E573/5C3DD142" Ref="#FLG?"  Part="1" 
AR Path="/5C4C7509/5C3DD142" Ref="#FLG08"  Part="1" 
F 0 "#FLG08" H 3450 6675 50  0001 C CNN
F 1 "PWR_FLAG" H 3450 6774 50  0000 C CNN
F 2 "" H 3450 6600 50  0001 C CNN
F 3 "~" H 3450 6600 50  0001 C CNN
	1    3450 6600
	1    0    0    -1  
$EndComp
Wire Wire Line
	3450 6600 3450 6700
$Comp
L BPSMaster-rescue:RI3-1205S-utsvt-power-regulators U?
U 1 1
P 4000 7050
AR Path="/5C29E573/5C3DD149" Ref="U?"  Part="1" 
AR Path="/5C4C7509/5C3DD149" Ref="U15"  Part="1" 
F 0 "U15" H 4000 7215 50  0000 C CNN
F 1 "RI3-1205S" H 4000 7124 50  0000 C CNN
F 2 "UTSVT_ICs:RI3_DC_Converter" H 4000 7050 50  0001 C CNN
F 3 "" H 4000 7050 50  0001 C CNN
	1    4000 7050
	1    0    0    -1  
$EndComp
Wire Wire Line
	3450 7450 3450 7350
Wire Wire Line
	3450 7350 3550 7350
Wire Wire Line
	3450 7050 3450 7150
Wire Wire Line
	3450 7150 3550 7150
Wire Wire Line
	4450 7150 4550 7150
Connection ~ 3450 7050
Wire Wire Line
	4550 7150 4650 7150
Wire Wire Line
	3450 6700 3850 6700
Connection ~ 3450 6700
Wire Wire Line
	3450 6700 3450 7050
Wire Wire Line
	4150 6700 4550 6700
Connection ~ 4550 7150
Wire Wire Line
	4550 6700 4550 7150
Wire Wire Line
	4450 7350 4650 7350
$Comp
L BPSMaster-rescue:GND_A-utsvt-bps #PWR0110
U 1 1
P 4650 7450
F 0 "#PWR0110" H 4650 7500 50  0001 C CNN
F 1 "GND_A" H 4645 7277 50  0000 C CNN
F 2 "" H 4650 7450 50  0001 C CNN
F 3 "" H 4650 7450 50  0001 C CNN
	1    4650 7450
	1    0    0    -1  
$EndComp
Text Notes 4600 7300 0    50   ~ 0
This regulator is to power the Temperature slave boards.
$Comp
L power:+5VL #PWR0109
U 1 1
P 9500 3750
F 0 "#PWR0109" H 9500 3600 50  0001 C CNN
F 1 "+5VL" H 9515 3923 50  0000 C CNN
F 2 "" H 9500 3750 50  0001 C CNN
F 3 "" H 9500 3750 50  0001 C CNN
	1    9500 3750
	1    0    0    -1  
$EndComp
$Comp
L power:+5VL #PWR0135
U 1 1
P 8500 3550
F 0 "#PWR0135" H 8500 3400 50  0001 C CNN
F 1 "+5VL" H 8515 3723 50  0000 C CNN
F 2 "" H 8500 3550 50  0001 C CNN
F 3 "" H 8500 3550 50  0001 C CNN
	1    8500 3550
	1    0    0    -1  
$EndComp
$Comp
L power:+5VL #PWR0136
U 1 1
P 8700 5050
F 0 "#PWR0136" H 8700 4900 50  0001 C CNN
F 1 "+5VL" H 8715 5223 50  0000 C CNN
F 2 "" H 8700 5050 50  0001 C CNN
F 3 "" H 8700 5050 50  0001 C CNN
	1    8700 5050
	1    0    0    -1  
$EndComp
$Comp
L power:+5VL #PWR0137
U 1 1
P 4650 7100
F 0 "#PWR0137" H 4650 6950 50  0001 C CNN
F 1 "+5VL" H 4665 7273 50  0000 C CNN
F 2 "" H 4650 7100 50  0001 C CNN
F 3 "" H 4650 7100 50  0001 C CNN
	1    4650 7100
	1    0    0    -1  
$EndComp
Wire Wire Line
	7800 2000 8200 2000
Wire Wire Line
	7800 2200 8200 2200
Wire Wire Line
	8000 2300 8000 2500
Wire Wire Line
	8200 2300 8000 2300
Wire Wire Line
	8200 2400 8100 2400
Wire Wire Line
	7800 2800 8100 2800
Wire Wire Line
	8100 2400 8100 2800
Wire Wire Line
	8200 1900 8000 1900
Wire Wire Line
	8000 1900 8000 1700
Wire Wire Line
	8200 1800 8100 1800
Wire Wire Line
	7800 1400 8100 1400
Wire Wire Line
	8100 1800 8100 1400
Wire Wire Line
	9400 1800 9700 1800
Wire Wire Line
	9400 2000 9600 2000
Wire Wire Line
	9600 2000 9600 1900
Wire Wire Line
	9600 1900 9700 1900
Wire Wire Line
	10250 2450 9600 2450
Wire Wire Line
	9600 2450 9600 2200
Wire Wire Line
	9600 2200 9400 2200
Wire Wire Line
	9500 2550 9500 2400
Wire Wire Line
	9500 2400 9400 2400
Wire Wire Line
	9500 2550 10250 2550
Wire Wire Line
	10150 2650 10250 2650
Wire Wire Line
	10150 2350 10150 2650
Wire Wire Line
	9500 4350 9500 4250
Wire Wire Line
	9500 4250 9600 4250
Connection ~ 9500 4350
Wire Wire Line
	10550 4350 10100 4350
Wire Wire Line
	10550 4050 10100 4050
Wire Wire Line
	10550 3950 10100 3950
Wire Wire Line
	10550 3850 10100 3850
Text Label 10550 4350 2    50   ~ 0
CS6
Text Label 10550 4250 2    50   ~ 0
CS5
Text Label 10550 4150 2    50   ~ 0
CS4
Text Label 10550 4050 2    50   ~ 0
CS3
Text Label 10550 3950 2    50   ~ 0
CS2
Text Label 10550 3850 2    50   ~ 0
CS1
Wire Wire Line
	10550 4150 10100 4150
Wire Wire Line
	10550 4250 10100 4250
Wire Wire Line
	2150 7450 3450 7450
Wire Wire Line
	3250 7050 3250 7000
Wire Wire Line
	3250 7000 3200 7000
Wire Wire Line
	3250 7050 3450 7050
Wire Wire Line
	3200 7100 3250 7100
Wire Wire Line
	3250 7100 3250 7050
Connection ~ 3250 7050
Wire Wire Line
	2400 7100 2350 7100
Wire Wire Line
	2350 7100 2350 7050
Wire Wire Line
	2350 7000 2400 7000
Wire Wire Line
	2150 7050 2350 7050
Connection ~ 2350 7050
Wire Wire Line
	2350 7050 2350 7000
Wire Bus Line
	6350 5400 6350 6000
Text Label 6450 5400 0    50   ~ 0
TEMPCS1
$EndSCHEMATC
